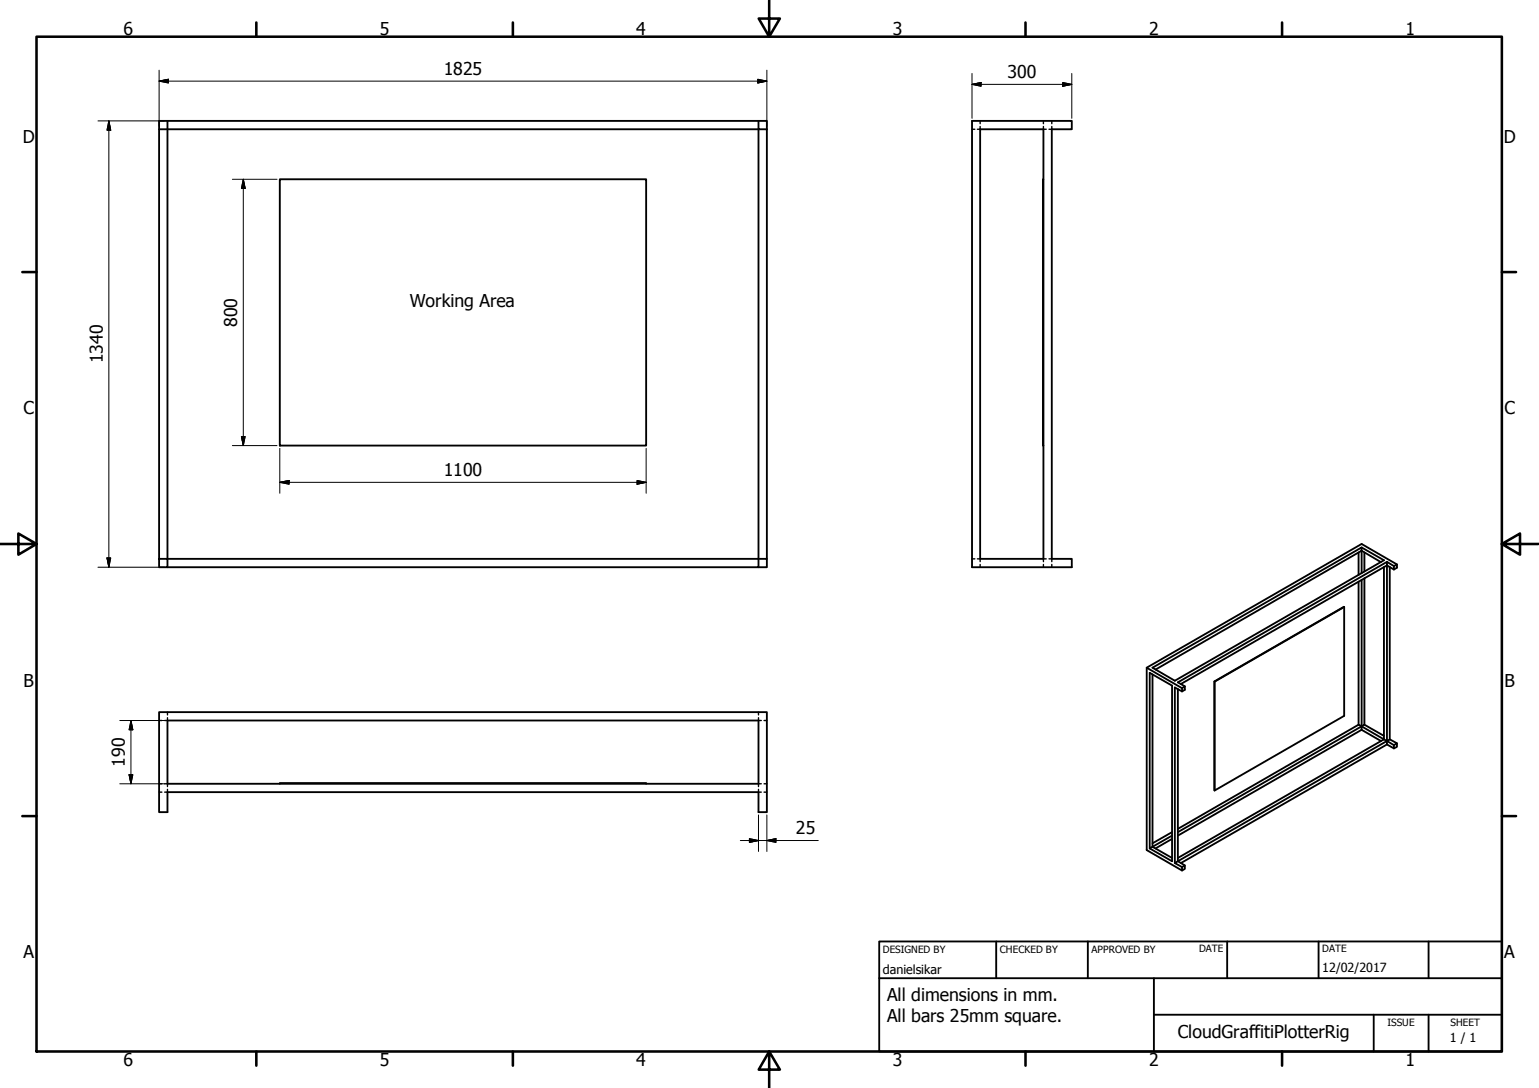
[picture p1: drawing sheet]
<svg xmlns="http://www.w3.org/2000/svg" width="420mm" height="297mm" viewBox="0 0 420 297" stroke-linecap="round" stroke-linejoin="round" font-family="sans-serif">
<!-- layer: Visible (ISO) -->
<g fill="none" stroke="#000" stroke-width=".51">
<path d="M43.4 35.3v117.3M45.7 33v119.6h163.7v2.3h-2.3M207.1 33h-163.7v2.3h163.7v119.6h-161.4M207.1 33v2.3h2.3M207.1 33h2.3v2.3M209.4 35.3v117.3M265.4 33h27.2v2.3h-5.5v117.3h5.5v2.3h-27.2zM267.6 35.3h17.3v117.3h-17.3zM76.4 48.9h100v72.8h-100zM284.9 48.9v72.8M43.4 152.6h2.3v2.3h-2.3zM370.9 150.9v6.1"/>
<path d="M370.9 158.8v39.1M371.7 149.5l6.1 3.5-57.1 32.9-6.1-3.6 57.1-32.8v.9l-56.2 32.4M371.7 158.4v39.9M372.5 157.8v40.1l-.8 .4M372.5 150.9v5.1M377 153.5l-5.3-3.1v6.1M377.8 154.8v47.1l-6.1-3.6M378.7 153.4l1.9 1.1v1M379.4 154.8v47.1M381.4 154.1l-.8 .4M367 165.7l-35.4 20.4M43.4 194.4h166v27.3h-2.3v-5.4h-161.4v5.4h-2.3z"/>
<path d="M45.7 196.7h161.4v17.3h-161.4zM313.1 182.3l9.6 5.6v.9M314.6 184.1v47.1l5.4-3.1M321.6 188.1v47l-.9 .5 2 1.1v1l-9.6-5.6v-49.8l58.6-33.8 9.7 5.6v.9l-.8 .5-1.9-1.1v47.9l1.9 1.1v.9l-1.9-1.1M322.4 186.7l56.3-32.3v-1l-57.1 32.9 1.9 1.1v.9l-.8 .5-2-1.1v47.9M323.5 187.4l-.8 .5M331.5 186l.1 29.8 35.4-20.4v-29.7l-35.5 20.3 .1 29.8M370.9 197.9l.8 .4M370.9 197.9l-49.3 28.4M371.7 199.2v-.9l-50.1 28.9M371.7 199.2l-50.1 28.9M371.7 199.2l5.3 3.1"/>
<path d="M372.5 197.9l5.3 3M76.4 214v-.2h100v.2M380.6 203.4l.8-.5-2-1-.7 .4-.9-.4-56.2 32.3M381.4 202.9v1l-.8 .4M313.9 231.6l6.1 3.5v-47.9l-6.1-3.5v47.9l.7-.4 5.4 3M320 227.2l-5.4 3M320 229l-4.5 2.6M322.4 235.6l56.3-32.4v-.9l-57.1 32.8 1.9 1.2v.9l-.8 .5M323.5 236.3l-.8 .4"/>
</g>
<!-- layer: Hidden (ISO) -->
<g fill="none" stroke="#000" stroke-width=".38">
<path d="M265.4 35.3h.7M267.6 33v.8M267.6 34.5v.8h-.8M284.9 33v.8M284.9 34.5v.8h.7M287.1 33v.8M287.1 34.5v.8h-.7M265.4 152.6h.7M266.8 152.6h.8v.7M267.6 154.1v.8M284.9 154.1v.8M285.6 152.6h-.7v.7"/>
<path d="M286.4 152.6h.7v.7M287.1 154.1v.8M43.4 196.7h.8M45.7 195.9v.8h-.7M45.7 194.4v.8M207.1 195.9v.8h.7M207.1 194.4v.8M208.6 196.7h.8M43.4 216.3h.8M43.4 214h.8M45 214h.7v.7M45.7 215.5v.8h-.7"/>
<path d="M207.1 215.5v.8h.7M207.8 214h-.7v.7M208.6 216.3h.8M208.6 214h.8"/>
</g>
<!-- layer: Border (ISO) -->
<g fill="none" stroke="#000" stroke-width=".7">
<path d="M10 10h400v277.1h-400zM70 6.1v3.9M140 6.1v3.9M210 0v10l-2.9-4.9h5.8l-2.9 4.9M280 6.1v3.9M350 6.1v3.9M6.1 74.3h3.9M410 74.3h3.9M0 148.5h10l-5-2.8v5.7l5-2.9M410 148.5l5 2.9v-5.7l-5 2.8h10M6.1 222.8h3.9M410 222.8h3.9"/>
<path d="M70 287.1v3.8M140 287.1v3.8M210 287.1l2.9 4.9h-5.8l2.9-4.9v9.9M280 287.1v3.8M350 287.1v3.8"/>
</g>
<!-- layer: Title (ISO) -->
<path d="M240 257h170v30.1h-170zM272 257v10.1M297 257v10.1M335 257v10.1M360 257v10.1M390 257v10.1M240 267.1h170M315 277h95M315 267.1v20M375 277v10.1M390 277v10.1" fill="none" stroke="#000" stroke-width=".51"/>
<!-- layer: Dimension (ISO) -->
<g fill="none" stroke="#000" stroke-width=".27">
<path d="M43.4 19.2v15.3M209.4 19.2v15.3M26.7 33h18.3M29.7 33l.5 2.5h-1zM29.7 33v121.9M43.4 22.1l2.6-.5v1.1zM43.4 22.1h166M206.9 21.6l2.5 .5-2.5 .6zM265.4 23l2.4-.5v1zM265.4 23h27.2M265.4 20.1v12.2M290.1 22.5l2.5 .5-2.5 .5z"/>
<path d="M292.6 20.1v12.2M63.4 48.9h12.2M66.4 48.9l.5 2.5h-1zM66.4 48.9v72.8M65.9 119.2h1l-.5 2.5zM63.4 121.7h12.2M76.4 131.7l2.5-.5v1zM76.4 131.7h100M76.4 122.4v12.3M173.9 131.2l2.5 .5-2.5 .5zM176.4 122.4v12.3M26.7 154.9h18.3"/>
<path d="M29.2 152.3h1l-.5 2.6zM32.7 196.7h12.3M35.8 196.7l.5 2.5h-1.1zM35.8 196.7v17.3M32.7 214h12.3M35.2 211.5h1.1l-.5 2.5zM202.1 229.5h21.3M204.6 229l2.5 .5-2.5 .5zM207.1 222.5v10M209.4 229.5l2.4-.5v1zM209.4 222.5v10"/>
</g>
<g fill="#000" stroke="#000" stroke-width=".27">
<path d="M29.7 33l.5 2.5zM29.7 33l.5 2.5h-1zM43.4 22.1l2.6-.5zM43.4 22.1l2.6-.5v1.1zM206.9 22.7l2.5-.6zM206.9 21.6l2.5 .5-2.5 .6zM265.4 23l2.4-.5zM265.4 23l2.4-.5v1zM290.1 23.5l2.5-.5zM290.1 22.5l2.5 .5-2.5 .5zM66.4 48.9l.5 2.5zM66.4 48.9l.5 2.5h-1z"/>
<path d="M65.9 119.2l.5 2.5zM65.9 119.2h1l-.5 2.5zM76.4 131.7l2.5-.5zM76.4 131.7l2.5-.5v1zM173.9 132.2l2.5-.5zM173.9 131.2l2.5 .5-2.5 .5zM29.2 152.3l.5 2.6zM29.2 152.3h1l-.5 2.6zM35.8 196.7l.5 2.5zM35.8 196.7l.5 2.5h-1.1zM35.2 211.5l.6 2.5zM35.2 211.5h1.1l-.5 2.5z"/>
<path d="M204.6 230l2.5-.5zM204.6 229l2.5 .5-2.5 .5zM209.4 229.5l2.4-.5zM209.4 229.5l2.4-.5v1z"/>
</g>
<g font-size="4.8">
<text x="33.7" y="9.6">6</text>
<text x="103.7" y="9.6">5</text>
<text x="173.7" y="9.6">4</text>
<text x="243.7" y="9.6">3</text>
<text x="313.7" y="9.6">2</text>
<text x="383.7" y="9.6">1</text>
<text x="121.2" y="20.5">1825</text>
<text x="275" y="21.3">300</text>
<text x="6.2" y="38.9">D</text>
<text x="410.5" y="38.9">D</text>
<text x="111.9" y="83.7">Working Area</text>
<text x="64.7" y="89.3" transform="rotate(-90 64.7 89.3)">800</text>
<text x="28.1" y="99.2" transform="rotate(-90 28.1 99.2)">1340</text>
<text x="6.4" y="113.1">C</text>
<text x="410.7" y="113.1">C</text>
<text x="121.2" y="130">1100</text>
<text x="6.4" y="187.4">B</text>
<text x="410.7" y="187.4">B</text>
<text x="34" y="209.3" transform="rotate(-90 34 209.3)">190</text>
<text x="217.3" y="227.8">25</text>
<text x="6.4" y="261.7">A</text>
<text x="410.7" y="261.7">A</text>
<text x="242.2" y="273.3">All dimensions in mm.</text>
<text x="242.2" y="279">All bars 25mm square.</text>
<text x="321.6" y="283.4">CloudGraffitiPlotterRig</text>
<text x="33.7" y="290.9">6</text>
<text x="103.7" y="290.9">5</text>
<text x="173.7" y="290.9">4</text>
<text x="243.7" y="290.9">3</text>
<text x="313.7" y="290.9">2</text>
<text x="383.7" y="290.9">1</text>
</g>
<g font-size="3.4">
<text x="241" y="266">danielsikar</text>
<text x="361" y="265.5">12/02/2017</text>
<text x="395.9" y="284.6">1 / 1</text>
</g>
<g font-size="2.7">
<text x="241" y="260.1">DESIGNED BY</text>
<text x="273" y="260.1">CHECKED BY</text>
<text x="298" y="260.1">APPROVED BY</text>
<text x="327.3" y="260">DATE</text>
<text x="361" y="260">DATE</text>
<text x="378.8" y="280.1">ISSUE</text>
<text x="396" y="280.1">SHEET</text>
</g>
</svg>
